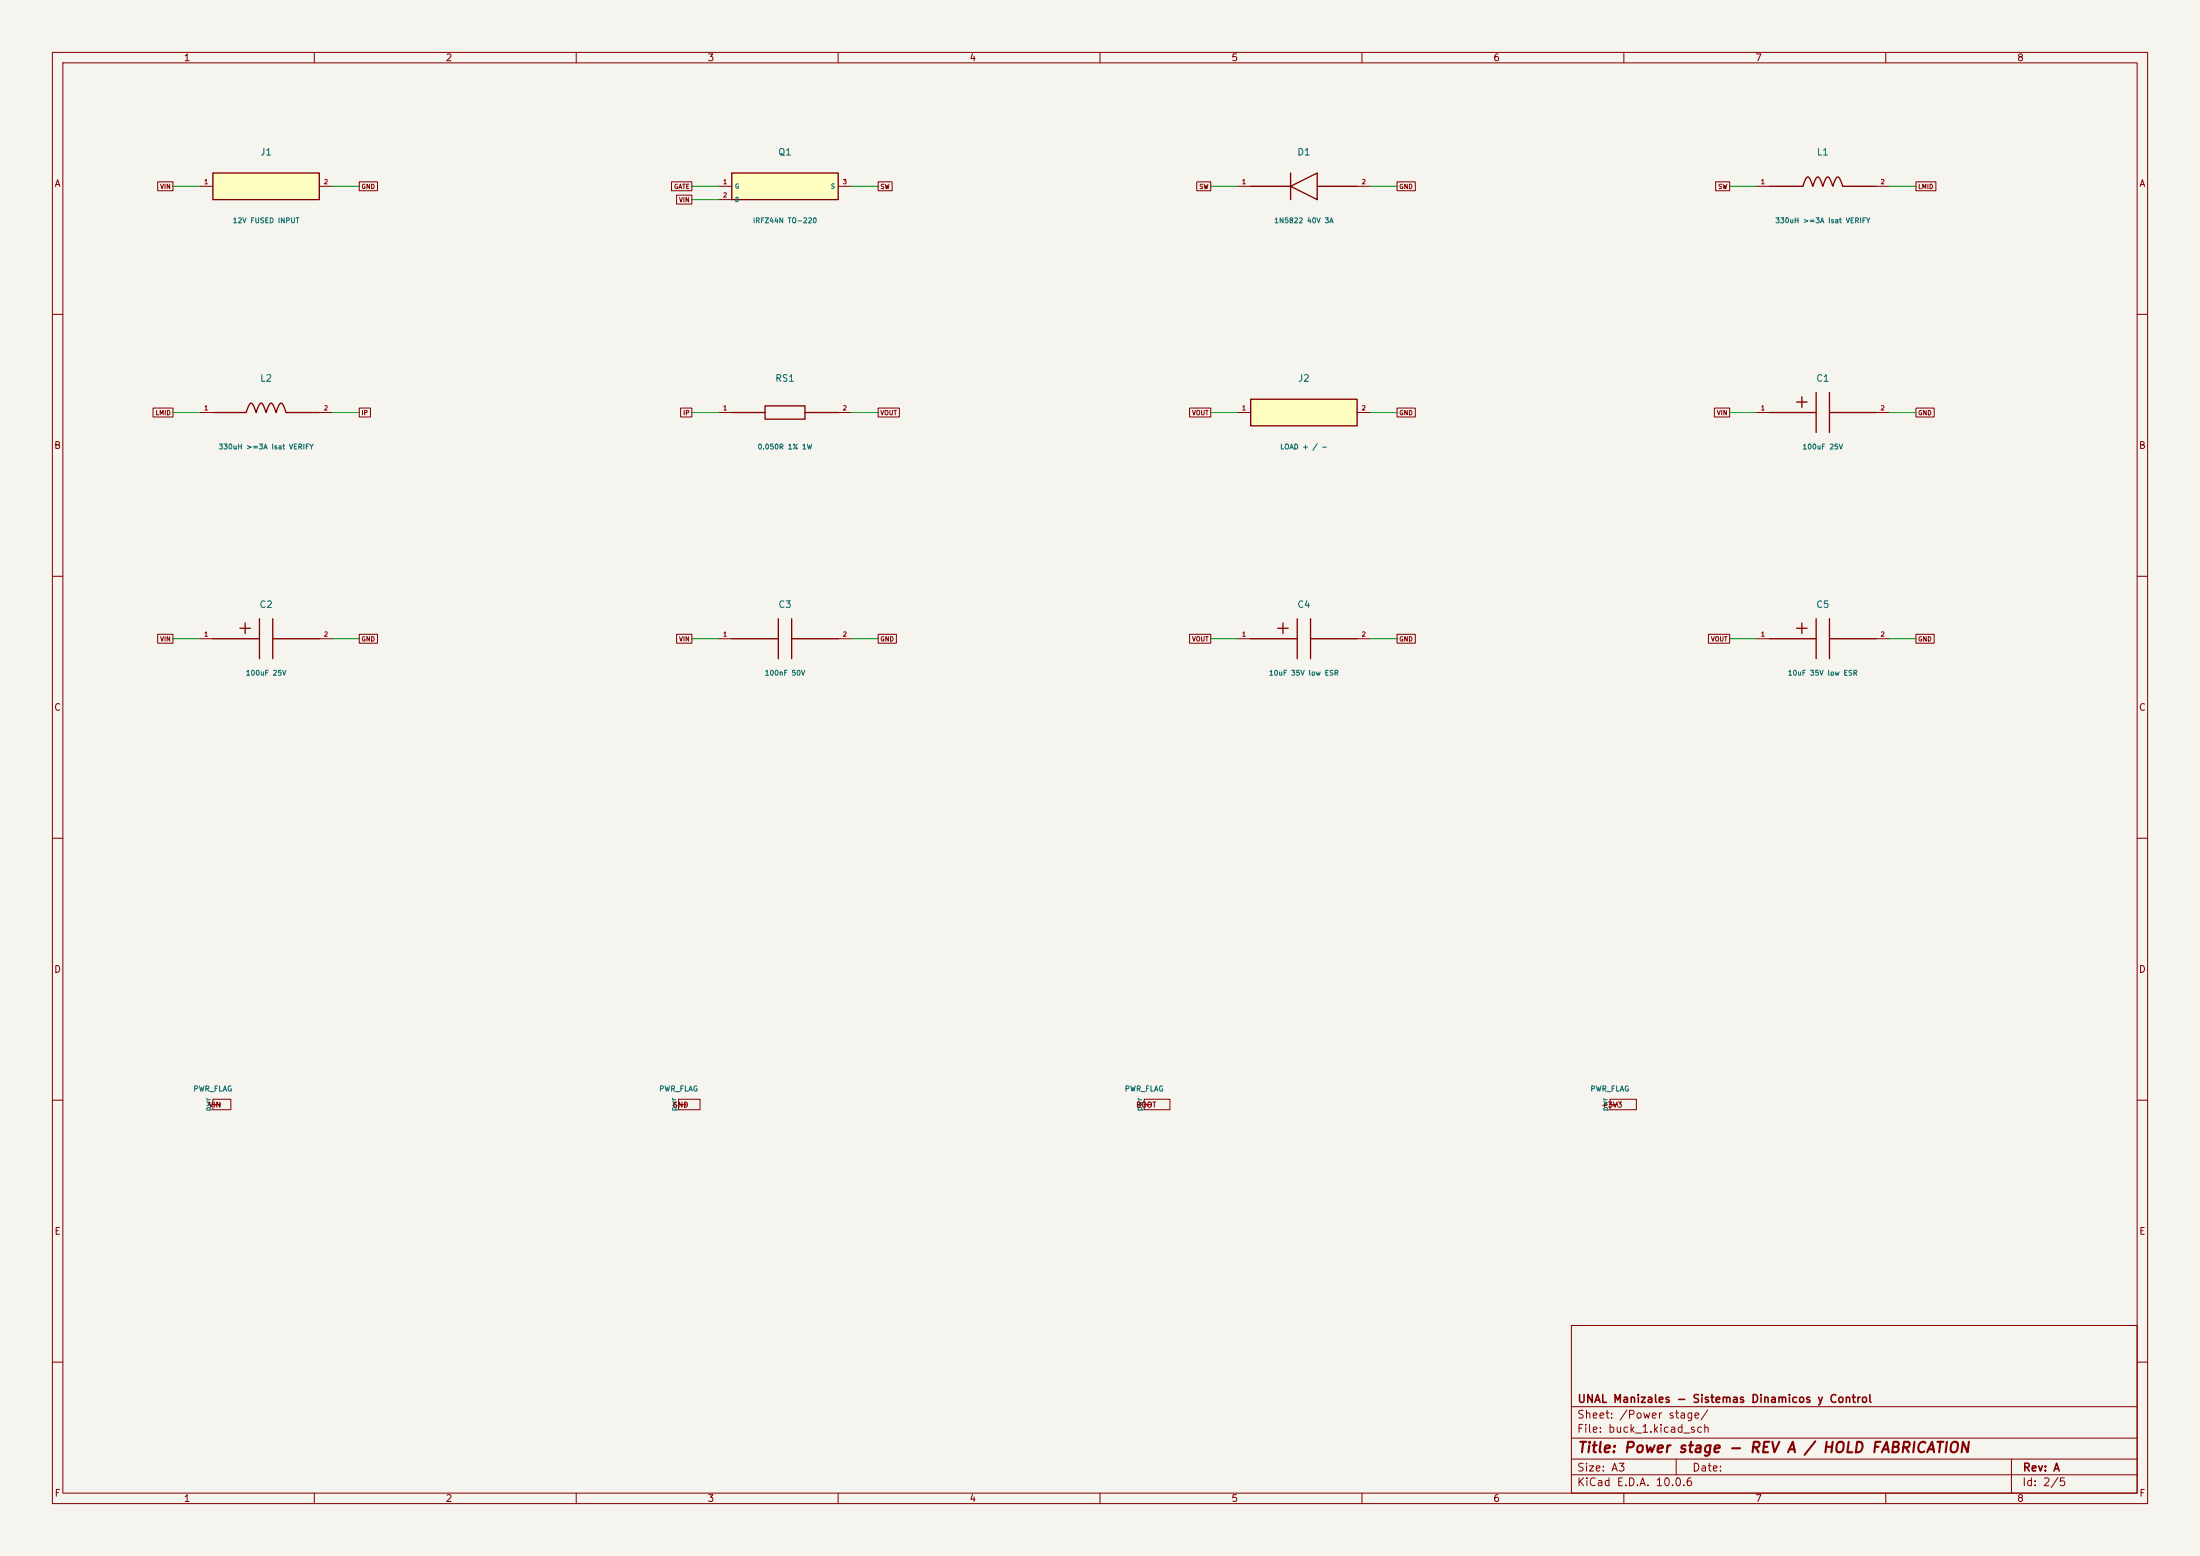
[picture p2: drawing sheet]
(kicad_sch (version 20250114) (generator "eeschema") (paper "A3") (title_block (title "Power stage - REV A / HOLD FABRICATION") (rev "A") (company "UNAL Manizales - Sistemas Dinamicos y Control")) (lib_symbols (symbol "Buck:J1" (pin_names (offset .5)) (in_bom yes) (on_board yes)
   (property "Reference" "J" (at 0 5.54 0) (effects (font (size 1 1))))
   (property "Value" "12V FUSED INPUT" (at 0 -5.54 0) (effects (font (size 1 1))))
   (symbol "J1_0_1" (rectangle (start -10.16 2.54) (end 10.16 -2.54) (stroke (width .254) (type default)) (fill (type background))))
   (symbol "J1_1_1" (pin passive line (at -12.7 0.0 0) (length 2.54) (name "~" (effects (font (size 0.85 0.85)))) (number "1" (effects (font (size 0.85 0.85)))))(pin passive line (at 12.7 0.0 180) (length 2.54) (name "~" (effects (font (size 0.85 0.85)))) (number "2" (effects (font (size 0.85 0.85)))))))(symbol "Buck:Q1" (pin_names (offset .5)) (in_bom yes) (on_board yes)
   (property "Reference" "Q" (at 0 5.54 0) (effects (font (size 1 1))))
   (property "Value" "IRFZ44N TO-220" (at 0 -5.54 0) (effects (font (size 1 1))))
   (symbol "Q1_0_1" (rectangle (start -10.16 2.54) (end 10.16 -2.54) (stroke (width .254) (type default)) (fill (type background))))
   (symbol "Q1_1_1" (pin passive line (at -12.7 0.0 0) (length 2.54) (name "G" (effects (font (size 0.85 0.85)))) (number "1" (effects (font (size 0.85 0.85)))))(pin passive line (at -12.7 -2.54 0) (length 2.54) (name "D" (effects (font (size 0.85 0.85)))) (number "2" (effects (font (size 0.85 0.85)))))(pin passive line (at 12.7 0.0 180) (length 2.54) (name "S" (effects (font (size 0.85 0.85)))) (number "3" (effects (font (size 0.85 0.85)))))))(symbol "Buck:D1" (pin_names (offset .5)) (in_bom yes) (on_board yes)
   (property "Reference" "D" (at 0 5.54 0) (effects (font (size 1 1))))
   (property "Value" "1N5822 40V 3A" (at 0 -5.54 0) (effects (font (size 1 1))))
   (symbol "D1_0_1" (polyline (pts (xy -10.16 0)(xy -2.54 0)) (stroke (width .254) (type default)) (fill (type none)))(polyline (pts (xy 2.54 0)(xy 10.16 0)) (stroke (width .254) (type default)) (fill (type none)))(polyline (pts (xy -2.54 -2.54)(xy -2.54 2.54)) (stroke (width .254) (type default)) (fill (type none)))(polyline (pts (xy 2.54 -2.54)(xy -2.54 0)(xy 2.54 2.54)(xy 2.54 -2.54)) (stroke (width .254) (type default)) (fill (type none))))
   (symbol "D1_1_1" (pin passive line (at -12.7 0.0 0) (length 2.54) (name "~" (effects (font (size 0.85 0.85)))) (number "1" (effects (font (size 0.85 0.85)))))(pin passive line (at 12.7 0.0 180) (length 2.54) (name "~" (effects (font (size 0.85 0.85)))) (number "2" (effects (font (size 0.85 0.85)))))))(symbol "Buck:L1" (pin_names (offset .5)) (in_bom yes) (on_board yes)
   (property "Reference" "L" (at 0 5.54 0) (effects (font (size 1 1))))
   (property "Value" "330uH >=3A Isat VERIFY" (at 0 -5.54 0) (effects (font (size 1 1))))
   (symbol "L1_0_1" (polyline (pts (xy -10.16 0)(xy -3.81 0)) (stroke (width .254) (type default)) (fill (type none)))(polyline (pts (xy 3.81 0)(xy 10.16 0)) (stroke (width .254) (type default)) (fill (type none)))(polyline (pts (xy -3.81 0.0)(xy -3.6195 0.5562305898749054)(xy -3.4290000000000003 1.0580134541264516)(xy -3.2385 1.4562305898749055)(xy -3.048 1.7119017293312764)(xy -2.8575 1.8)(xy -2.667 1.7119017293312766)(xy -2.4764999999999997 1.4562305898749055)(xy -2.286 1.0580134541264519)(xy -2.0955000000000004 0.5562305898749055)(xy -1.905 2.2043642384652358e-16)(xy -1.7144999999999997 0.5562305898749045)(xy -1.524 1.0580134541264514)(xy -1.3335 1.4562305898749053)(xy -1.1429999999999998 1.7119017293312764)(xy -0.9525000000000001 1.8)(xy -0.762 1.7119017293312766)(xy -0.5715000000000003 1.4562305898749057)(xy -0.3810000000000002 1.058013454126452)(xy -0.1905000000000001 0.5562305898749057)(xy 0.0 4.4087284769304716e-16)(xy 0.19050000000000056 0.5562305898749049)(xy 0.38100000000000067 1.0580134541264499)(xy 0.5714999999999999 1.456230589874905)(xy 0.762 1.7119017293312764)(xy 0.9525000000000001 1.8)(xy 1.1430000000000002 1.7119017293312766)(xy 1.3335000000000004 1.456230589874906)(xy 1.5240000000000005 1.058013454126452)(xy 1.7144999999999997 0.556230589874906)(xy 1.9049999999999998 6.613092715395707e-16)(xy 2.0955 0.5562305898749047)(xy 2.286 1.058013454126451)(xy 2.4765 1.456230589874905)(xy 2.6669999999999994 1.7119017293312762)(xy 2.8574999999999995 1.8)(xy 3.0479999999999996 1.7119017293312768)(xy 3.2384999999999997 1.456230589874906)(xy 3.429 1.0580134541264523)(xy 3.6195 0.5562305898749063)(xy 3.81 8.817456953860943e-16)) (stroke (width .254) (type default)) (fill (type none))))
   (symbol "L1_1_1" (pin passive line (at -12.7 0.0 0) (length 2.54) (name "~" (effects (font (size 0.85 0.85)))) (number "1" (effects (font (size 0.85 0.85)))))(pin passive line (at 12.7 0.0 180) (length 2.54) (name "~" (effects (font (size 0.85 0.85)))) (number "2" (effects (font (size 0.85 0.85)))))))(symbol "Buck:L2" (pin_names (offset .5)) (in_bom yes) (on_board yes)
   (property "Reference" "L" (at 0 5.54 0) (effects (font (size 1 1))))
   (property "Value" "330uH >=3A Isat VERIFY" (at 0 -5.54 0) (effects (font (size 1 1))))
   (symbol "L2_0_1" (polyline (pts (xy -10.16 0)(xy -3.81 0)) (stroke (width .254) (type default)) (fill (type none)))(polyline (pts (xy 3.81 0)(xy 10.16 0)) (stroke (width .254) (type default)) (fill (type none)))(polyline (pts (xy -3.81 0.0)(xy -3.6195 0.5562305898749054)(xy -3.4290000000000003 1.0580134541264516)(xy -3.2385 1.4562305898749055)(xy -3.048 1.7119017293312764)(xy -2.8575 1.8)(xy -2.667 1.7119017293312766)(xy -2.4764999999999997 1.4562305898749055)(xy -2.286 1.0580134541264519)(xy -2.0955000000000004 0.5562305898749055)(xy -1.905 2.2043642384652358e-16)(xy -1.7144999999999997 0.5562305898749045)(xy -1.524 1.0580134541264514)(xy -1.3335 1.4562305898749053)(xy -1.1429999999999998 1.7119017293312764)(xy -0.9525000000000001 1.8)(xy -0.762 1.7119017293312766)(xy -0.5715000000000003 1.4562305898749057)(xy -0.3810000000000002 1.058013454126452)(xy -0.1905000000000001 0.5562305898749057)(xy 0.0 4.4087284769304716e-16)(xy 0.19050000000000056 0.5562305898749049)(xy 0.38100000000000067 1.0580134541264499)(xy 0.5714999999999999 1.456230589874905)(xy 0.762 1.7119017293312764)(xy 0.9525000000000001 1.8)(xy 1.1430000000000002 1.7119017293312766)(xy 1.3335000000000004 1.456230589874906)(xy 1.5240000000000005 1.058013454126452)(xy 1.7144999999999997 0.556230589874906)(xy 1.9049999999999998 6.613092715395707e-16)(xy 2.0955 0.5562305898749047)(xy 2.286 1.058013454126451)(xy 2.4765 1.456230589874905)(xy 2.6669999999999994 1.7119017293312762)(xy 2.8574999999999995 1.8)(xy 3.0479999999999996 1.7119017293312768)(xy 3.2384999999999997 1.456230589874906)(xy 3.429 1.0580134541264523)(xy 3.6195 0.5562305898749063)(xy 3.81 8.817456953860943e-16)) (stroke (width .254) (type default)) (fill (type none))))
   (symbol "L2_1_1" (pin passive line (at -12.7 0.0 0) (length 2.54) (name "~" (effects (font (size 0.85 0.85)))) (number "1" (effects (font (size 0.85 0.85)))))(pin passive line (at 12.7 0.0 180) (length 2.54) (name "~" (effects (font (size 0.85 0.85)))) (number "2" (effects (font (size 0.85 0.85)))))))(symbol "Buck:RS1" (pin_names (offset .5)) (in_bom yes) (on_board yes)
   (property "Reference" "R" (at 0 5.54 0) (effects (font (size 1 1))))
   (property "Value" "0.050R 1% 1W" (at 0 -5.54 0) (effects (font (size 1 1))))
   (symbol "RS1_0_1" (polyline (pts (xy -10.16 0)(xy -3.81 0)) (stroke (width .254) (type default)) (fill (type none)))(polyline (pts (xy 3.81 0)(xy 10.16 0)) (stroke (width .254) (type default)) (fill (type none)))(rectangle (start -3.81 1.27) (end 3.81 -1.27) (stroke (width .254) (type default)) (fill (type none))))
   (symbol "RS1_1_1" (pin passive line (at -12.7 0.0 0) (length 2.54) (name "~" (effects (font (size 0.85 0.85)))) (number "1" (effects (font (size 0.85 0.85)))))(pin passive line (at 12.7 0.0 180) (length 2.54) (name "~" (effects (font (size 0.85 0.85)))) (number "2" (effects (font (size 0.85 0.85)))))))(symbol "Buck:J2" (pin_names (offset .5)) (in_bom yes) (on_board yes)
   (property "Reference" "J" (at 0 5.54 0) (effects (font (size 1 1))))
   (property "Value" "LOAD + / -" (at 0 -5.54 0) (effects (font (size 1 1))))
   (symbol "J2_0_1" (rectangle (start -10.16 2.54) (end 10.16 -2.54) (stroke (width .254) (type default)) (fill (type background))))
   (symbol "J2_1_1" (pin passive line (at -12.7 0.0 0) (length 2.54) (name "~" (effects (font (size 0.85 0.85)))) (number "1" (effects (font (size 0.85 0.85)))))(pin passive line (at 12.7 0.0 180) (length 2.54) (name "~" (effects (font (size 0.85 0.85)))) (number "2" (effects (font (size 0.85 0.85)))))))(symbol "Buck:C1" (pin_names (offset .5)) (in_bom yes) (on_board yes)
   (property "Reference" "C" (at 0 5.54 0) (effects (font (size 1 1))))
   (property "Value" "100uF 25V" (at 0 -5.54 0) (effects (font (size 1 1))))
   (symbol "C1_0_1" (polyline (pts (xy -10.16 0)(xy -1.27 0)) (stroke (width .254) (type default)) (fill (type none)))(polyline (pts (xy 1.27 0)(xy 10.16 0)) (stroke (width .254) (type default)) (fill (type none)))(polyline (pts (xy -1.27 -3.81)(xy -1.27 3.81)) (stroke (width .254) (type default)) (fill (type none)))(polyline (pts (xy 1.27 -3.81)(xy 1.27 3.81)) (stroke (width .254) (type default)) (fill (type none)))(polyline (pts (xy -5 2)(xy -3 2)) (stroke (width .254) (type default)) (fill (type none)))(polyline (pts (xy -4 1)(xy -4 3)) (stroke (width .254) (type default)) (fill (type none))))
   (symbol "C1_1_1" (pin passive line (at -12.7 0.0 0) (length 2.54) (name "~" (effects (font (size 0.85 0.85)))) (number "1" (effects (font (size 0.85 0.85)))))(pin passive line (at 12.7 0.0 180) (length 2.54) (name "~" (effects (font (size 0.85 0.85)))) (number "2" (effects (font (size 0.85 0.85)))))))(symbol "Buck:C2" (pin_names (offset .5)) (in_bom yes) (on_board yes)
   (property "Reference" "C" (at 0 5.54 0) (effects (font (size 1 1))))
   (property "Value" "100uF 25V" (at 0 -5.54 0) (effects (font (size 1 1))))
   (symbol "C2_0_1" (polyline (pts (xy -10.16 0)(xy -1.27 0)) (stroke (width .254) (type default)) (fill (type none)))(polyline (pts (xy 1.27 0)(xy 10.16 0)) (stroke (width .254) (type default)) (fill (type none)))(polyline (pts (xy -1.27 -3.81)(xy -1.27 3.81)) (stroke (width .254) (type default)) (fill (type none)))(polyline (pts (xy 1.27 -3.81)(xy 1.27 3.81)) (stroke (width .254) (type default)) (fill (type none)))(polyline (pts (xy -5 2)(xy -3 2)) (stroke (width .254) (type default)) (fill (type none)))(polyline (pts (xy -4 1)(xy -4 3)) (stroke (width .254) (type default)) (fill (type none))))
   (symbol "C2_1_1" (pin passive line (at -12.7 0.0 0) (length 2.54) (name "~" (effects (font (size 0.85 0.85)))) (number "1" (effects (font (size 0.85 0.85)))))(pin passive line (at 12.7 0.0 180) (length 2.54) (name "~" (effects (font (size 0.85 0.85)))) (number "2" (effects (font (size 0.85 0.85)))))))(symbol "Buck:C3" (pin_names (offset .5)) (in_bom yes) (on_board yes)
   (property "Reference" "C" (at 0 5.54 0) (effects (font (size 1 1))))
   (property "Value" "100nF 50V" (at 0 -5.54 0) (effects (font (size 1 1))))
   (symbol "C3_0_1" (polyline (pts (xy -10.16 0)(xy -1.27 0)) (stroke (width .254) (type default)) (fill (type none)))(polyline (pts (xy 1.27 0)(xy 10.16 0)) (stroke (width .254) (type default)) (fill (type none)))(polyline (pts (xy -1.27 -3.81)(xy -1.27 3.81)) (stroke (width .254) (type default)) (fill (type none)))(polyline (pts (xy 1.27 -3.81)(xy 1.27 3.81)) (stroke (width .254) (type default)) (fill (type none))))
   (symbol "C3_1_1" (pin passive line (at -12.7 0.0 0) (length 2.54) (name "~" (effects (font (size 0.85 0.85)))) (number "1" (effects (font (size 0.85 0.85)))))(pin passive line (at 12.7 0.0 180) (length 2.54) (name "~" (effects (font (size 0.85 0.85)))) (number "2" (effects (font (size 0.85 0.85)))))))(symbol "Buck:C4" (pin_names (offset .5)) (in_bom yes) (on_board yes)
   (property "Reference" "C" (at 0 5.54 0) (effects (font (size 1 1))))
   (property "Value" "10uF 35V low ESR" (at 0 -5.54 0) (effects (font (size 1 1))))
   (symbol "C4_0_1" (polyline (pts (xy -10.16 0)(xy -1.27 0)) (stroke (width .254) (type default)) (fill (type none)))(polyline (pts (xy 1.27 0)(xy 10.16 0)) (stroke (width .254) (type default)) (fill (type none)))(polyline (pts (xy -1.27 -3.81)(xy -1.27 3.81)) (stroke (width .254) (type default)) (fill (type none)))(polyline (pts (xy 1.27 -3.81)(xy 1.27 3.81)) (stroke (width .254) (type default)) (fill (type none)))(polyline (pts (xy -5 2)(xy -3 2)) (stroke (width .254) (type default)) (fill (type none)))(polyline (pts (xy -4 1)(xy -4 3)) (stroke (width .254) (type default)) (fill (type none))))
   (symbol "C4_1_1" (pin passive line (at -12.7 0.0 0) (length 2.54) (name "~" (effects (font (size 0.85 0.85)))) (number "1" (effects (font (size 0.85 0.85)))))(pin passive line (at 12.7 0.0 180) (length 2.54) (name "~" (effects (font (size 0.85 0.85)))) (number "2" (effects (font (size 0.85 0.85)))))))(symbol "Buck:C5" (pin_names (offset .5)) (in_bom yes) (on_board yes)
   (property "Reference" "C" (at 0 5.54 0) (effects (font (size 1 1))))
   (property "Value" "10uF 35V low ESR" (at 0 -5.54 0) (effects (font (size 1 1))))
   (symbol "C5_0_1" (polyline (pts (xy -10.16 0)(xy -1.27 0)) (stroke (width .254) (type default)) (fill (type none)))(polyline (pts (xy 1.27 0)(xy 10.16 0)) (stroke (width .254) (type default)) (fill (type none)))(polyline (pts (xy -1.27 -3.81)(xy -1.27 3.81)) (stroke (width .254) (type default)) (fill (type none)))(polyline (pts (xy 1.27 -3.81)(xy 1.27 3.81)) (stroke (width .254) (type default)) (fill (type none)))(polyline (pts (xy -5 2)(xy -3 2)) (stroke (width .254) (type default)) (fill (type none)))(polyline (pts (xy -4 1)(xy -4 3)) (stroke (width .254) (type default)) (fill (type none))))
   (symbol "C5_1_1" (pin passive line (at -12.7 0.0 0) (length 2.54) (name "~" (effects (font (size 0.85 0.85)))) (number "1" (effects (font (size 0.85 0.85)))))(pin passive line (at 12.7 0.0 180) (length 2.54) (name "~" (effects (font (size 0.85 0.85)))) (number "2" (effects (font (size 0.85 0.85)))))))(symbol "Buck:PWR_FLAG" (power) (pin_names (offset 0)) (in_bom no) (on_board no) (property "Reference" "#FLG" (at 0 0 0) (effects (font (size 1 1)) (hide yes))) (property "Value" "PWR_FLAG" (at 0 3 0) (effects (font (size 1 1)))) (symbol "PWR_FLAG_1_1" (pin power_out line (at 0 0 90) (length 0) (name "pwr" (effects (font (size 1 1)))) (number "1" (effects (font (size 1 1)))))))) (symbol (lib_id "Buck:J1") (at 50.8 35.56 0) (unit 1) (in_bom yes) (on_board yes) (dnp no)
    (property "Reference" "J1" (at 50.8 29.020000000000003 0) (effects (font (size 1.27 1.27))))
    (property "Value" "12V FUSED INPUT" (at 50.8 42.1 0) (effects (font (size 0.95 0.95))))
    (property "Footprint" "TerminalBlock_Phoenix:TerminalBlock_Phoenix_MKDS-1,5-2_1x02_P5.00mm_Horizontal" (at 50.8 35.56 0) (effects (font (size 1 1)) (hide yes))))(wire (pts (xy 38.099999999999994 35.56) (xy 33.019999999999996 35.56)) (stroke (width 0) (type default)))(global_label "VIN" (shape passive) (at 33.019999999999996 35.56 180) (effects (font (size .85 .85)) (justify right)))(wire (pts (xy 63.5 35.56) (xy 68.58 35.56)) (stroke (width 0) (type default)))(global_label "GND" (shape passive) (at 68.58 35.56 0) (effects (font (size .85 .85)) (justify left)))(symbol (lib_id "Buck:Q1") (at 149.86 35.56 0) (unit 1) (in_bom yes) (on_board yes) (dnp no)
    (property "Reference" "Q1" (at 149.86 29.020000000000003 0) (effects (font (size 1.27 1.27))))
    (property "Value" "IRFZ44N TO-220" (at 149.86 42.1 0) (effects (font (size 0.95 0.95))))
    (property "Footprint" "Package_TO_SOT_THT:TO-220-3_Vertical" (at 149.86 35.56 0) (effects (font (size 1 1)) (hide yes))))(wire (pts (xy 137.16000000000003 35.56) (xy 132.08 35.56)) (stroke (width 0) (type default)))(global_label "GATE" (shape passive) (at 132.08 35.56 180) (effects (font (size .85 .85)) (justify right)))(wire (pts (xy 137.16000000000003 38.1) (xy 132.08 38.1)) (stroke (width 0) (type default)))(global_label "VIN" (shape passive) (at 132.08 38.1 180) (effects (font (size .85 .85)) (justify right)))(wire (pts (xy 162.56 35.56) (xy 167.64000000000001 35.56)) (stroke (width 0) (type default)))(global_label "SW" (shape passive) (at 167.64000000000001 35.56 0) (effects (font (size .85 .85)) (justify left)))(symbol (lib_id "Buck:D1") (at 248.92000000000002 35.56 0) (unit 1) (in_bom yes) (on_board yes) (dnp no)
    (property "Reference" "D1" (at 248.92000000000002 29.020000000000003 0) (effects (font (size 1.27 1.27))))
    (property "Value" "1N5822 40V 3A" (at 248.92000000000002 42.1 0) (effects (font (size 0.95 0.95))))
    (property "Footprint" "Diode_THT:D_DO-201AD_P15.24mm_Horizontal" (at 248.92000000000002 35.56 0) (effects (font (size 1 1)) (hide yes))))(wire (pts (xy 236.22000000000003 35.56) (xy 231.14000000000001 35.56)) (stroke (width 0) (type default)))(global_label "SW" (shape passive) (at 231.14000000000001 35.56 180) (effects (font (size .85 .85)) (justify right)))(wire (pts (xy 261.62 35.56) (xy 266.7 35.56)) (stroke (width 0) (type default)))(global_label "GND" (shape passive) (at 266.7 35.56 0) (effects (font (size .85 .85)) (justify left)))(symbol (lib_id "Buck:L1") (at 347.98 35.56 0) (unit 1) (in_bom yes) (on_board yes) (dnp no)
    (property "Reference" "L1" (at 347.98 29.020000000000003 0) (effects (font (size 1.27 1.27))))
    (property "Value" "330uH >=3A Isat VERIFY" (at 347.98 42.1 0) (effects (font (size 0.95 0.95))))
    (property "Footprint" "Buck:Inductor_25mm_P10mm_VERIFY" (at 347.98 35.56 0) (effects (font (size 1 1)) (hide yes))))(wire (pts (xy 335.28000000000003 35.56) (xy 330.20000000000005 35.56)) (stroke (width 0) (type default)))(global_label "SW" (shape passive) (at 330.20000000000005 35.56 180) (effects (font (size .85 .85)) (justify right)))(wire (pts (xy 360.68 35.56) (xy 365.76 35.56)) (stroke (width 0) (type default)))(global_label "LMID" (shape passive) (at 365.76 35.56 0) (effects (font (size .85 .85)) (justify left)))(symbol (lib_id "Buck:L2") (at 50.8 78.74000000000001 0) (unit 1) (in_bom yes) (on_board yes) (dnp no)
    (property "Reference" "L2" (at 50.8 72.2 0) (effects (font (size 1.27 1.27))))
    (property "Value" "330uH >=3A Isat VERIFY" (at 50.8 85.28000000000002 0) (effects (font (size 0.95 0.95))))
    (property "Footprint" "Buck:Inductor_25mm_P10mm_VERIFY" (at 50.8 78.74000000000001 0) (effects (font (size 1 1)) (hide yes))))(wire (pts (xy 38.099999999999994 78.74000000000001) (xy 33.019999999999996 78.74000000000001)) (stroke (width 0) (type default)))(global_label "LMID" (shape passive) (at 33.019999999999996 78.74000000000001 180) (effects (font (size .85 .85)) (justify right)))(wire (pts (xy 63.5 78.74000000000001) (xy 68.58 78.74000000000001)) (stroke (width 0) (type default)))(global_label "IP" (shape passive) (at 68.58 78.74000000000001 0) (effects (font (size .85 .85)) (justify left)))(symbol (lib_id "Buck:RS1") (at 149.86 78.74000000000001 0) (unit 1) (in_bom yes) (on_board yes) (dnp no)
    (property "Reference" "RS1" (at 149.86 72.2 0) (effects (font (size 1.27 1.27))))
    (property "Value" "0.050R 1% 1W" (at 149.86 85.28000000000002 0) (effects (font (size 0.95 0.95))))
    (property "Footprint" "Resistor_SMD:R_2512_6332Metric" (at 149.86 78.74000000000001 0) (effects (font (size 1 1)) (hide yes))))(wire (pts (xy 137.16000000000003 78.74000000000001) (xy 132.08 78.74000000000001)) (stroke (width 0) (type default)))(global_label "IP" (shape passive) (at 132.08 78.74000000000001 180) (effects (font (size .85 .85)) (justify right)))(wire (pts (xy 162.56 78.74000000000001) (xy 167.64000000000001 78.74000000000001)) (stroke (width 0) (type default)))(global_label "VOUT" (shape passive) (at 167.64000000000001 78.74000000000001 0) (effects (font (size .85 .85)) (justify left)))(symbol (lib_id "Buck:J2") (at 248.92000000000002 78.74000000000001 0) (unit 1) (in_bom yes) (on_board yes) (dnp no)
    (property "Reference" "J2" (at 248.92000000000002 72.2 0) (effects (font (size 1.27 1.27))))
    (property "Value" "LOAD + / -" (at 248.92000000000002 85.28000000000002 0) (effects (font (size 0.95 0.95))))
    (property "Footprint" "TerminalBlock_Phoenix:TerminalBlock_Phoenix_MKDS-1,5-2_1x02_P5.00mm_Horizontal" (at 248.92000000000002 78.74000000000001 0) (effects (font (size 1 1)) (hide yes))))(wire (pts (xy 236.22000000000003 78.74000000000001) (xy 231.14000000000001 78.74000000000001)) (stroke (width 0) (type default)))(global_label "VOUT" (shape passive) (at 231.14000000000001 78.74000000000001 180) (effects (font (size .85 .85)) (justify right)))(wire (pts (xy 261.62 78.74000000000001) (xy 266.7 78.74000000000001)) (stroke (width 0) (type default)))(global_label "GND" (shape passive) (at 266.7 78.74000000000001 0) (effects (font (size .85 .85)) (justify left)))(symbol (lib_id "Buck:C1") (at 347.98 78.74000000000001 0) (unit 1) (in_bom yes) (on_board yes) (dnp no)
    (property "Reference" "C1" (at 347.98 72.2 0) (effects (font (size 1.27 1.27))))
    (property "Value" "100uF 25V" (at 347.98 85.28000000000002 0) (effects (font (size 0.95 0.95))))
    (property "Footprint" "Capacitor_THT:CP_Radial_D8.0mm_P3.50mm" (at 347.98 78.74000000000001 0) (effects (font (size 1 1)) (hide yes))))(wire (pts (xy 335.28000000000003 78.74000000000001) (xy 330.20000000000005 78.74000000000001)) (stroke (width 0) (type default)))(global_label "VIN" (shape passive) (at 330.20000000000005 78.74000000000001 180) (effects (font (size .85 .85)) (justify right)))(wire (pts (xy 360.68 78.74000000000001) (xy 365.76 78.74000000000001)) (stroke (width 0) (type default)))(global_label "GND" (shape passive) (at 365.76 78.74000000000001 0) (effects (font (size .85 .85)) (justify left)))(symbol (lib_id "Buck:C2") (at 50.8 121.92 0) (unit 1) (in_bom yes) (on_board yes) (dnp no)
    (property "Reference" "C2" (at 50.8 115.38 0) (effects (font (size 1.27 1.27))))
    (property "Value" "100uF 25V" (at 50.8 128.46 0) (effects (font (size 0.95 0.95))))
    (property "Footprint" "Capacitor_THT:CP_Radial_D8.0mm_P3.50mm" (at 50.8 121.92 0) (effects (font (size 1 1)) (hide yes))))(wire (pts (xy 38.099999999999994 121.92) (xy 33.019999999999996 121.92)) (stroke (width 0) (type default)))(global_label "VIN" (shape passive) (at 33.019999999999996 121.92 180) (effects (font (size .85 .85)) (justify right)))(wire (pts (xy 63.5 121.92) (xy 68.58 121.92)) (stroke (width 0) (type default)))(global_label "GND" (shape passive) (at 68.58 121.92 0) (effects (font (size .85 .85)) (justify left)))(symbol (lib_id "Buck:C3") (at 149.86 121.92 0) (unit 1) (in_bom yes) (on_board yes) (dnp no)
    (property "Reference" "C3" (at 149.86 115.38 0) (effects (font (size 1.27 1.27))))
    (property "Value" "100nF 50V" (at 149.86 128.46 0) (effects (font (size 0.95 0.95))))
    (property "Footprint" "Capacitor_THT:C_Disc_D5.0mm_W2.5mm_P5.00mm" (at 149.86 121.92 0) (effects (font (size 1 1)) (hide yes))))(wire (pts (xy 137.16000000000003 121.92) (xy 132.08 121.92)) (stroke (width 0) (type default)))(global_label "VIN" (shape passive) (at 132.08 121.92 180) (effects (font (size .85 .85)) (justify right)))(wire (pts (xy 162.56 121.92) (xy 167.64000000000001 121.92)) (stroke (width 0) (type default)))(global_label "GND" (shape passive) (at 167.64000000000001 121.92 0) (effects (font (size .85 .85)) (justify left)))(symbol (lib_id "Buck:C4") (at 248.92000000000002 121.92 0) (unit 1) (in_bom yes) (on_board yes) (dnp no)
    (property "Reference" "C4" (at 248.92000000000002 115.38 0) (effects (font (size 1.27 1.27))))
    (property "Value" "10uF 35V low ESR" (at 248.92000000000002 128.46 0) (effects (font (size 0.95 0.95))))
    (property "Footprint" "Capacitor_THT:CP_Radial_D6.3mm_P2.50mm" (at 248.92000000000002 121.92 0) (effects (font (size 1 1)) (hide yes))))(wire (pts (xy 236.22000000000003 121.92) (xy 231.14000000000001 121.92)) (stroke (width 0) (type default)))(global_label "VOUT" (shape passive) (at 231.14000000000001 121.92 180) (effects (font (size .85 .85)) (justify right)))(wire (pts (xy 261.62 121.92) (xy 266.7 121.92)) (stroke (width 0) (type default)))(global_label "GND" (shape passive) (at 266.7 121.92 0) (effects (font (size .85 .85)) (justify left)))(symbol (lib_id "Buck:C5") (at 347.98 121.92 0) (unit 1) (in_bom yes) (on_board yes) (dnp no)
    (property "Reference" "C5" (at 347.98 115.38 0) (effects (font (size 1.27 1.27))))
    (property "Value" "10uF 35V low ESR" (at 347.98 128.46 0) (effects (font (size 0.95 0.95))))
    (property "Footprint" "Capacitor_THT:CP_Radial_D6.3mm_P2.50mm" (at 347.98 121.92 0) (effects (font (size 1 1)) (hide yes))))(wire (pts (xy 335.28000000000003 121.92) (xy 330.20000000000005 121.92)) (stroke (width 0) (type default)))(global_label "VOUT" (shape passive) (at 330.20000000000005 121.92 180) (effects (font (size .85 .85)) (justify right)))(wire (pts (xy 360.68 121.92) (xy 365.76 121.92)) (stroke (width 0) (type default)))(global_label "GND" (shape passive) (at 365.76 121.92 0) (effects (font (size .85 .85)) (justify left)))(symbol (lib_id "Buck:PWR_FLAG") (at 40.64 210.82 0) (unit 1) (in_bom no) (on_board no) (dnp no) (property "Reference" "#FLG01" (at 40.64 210.82 0) (effects (font (size 1 1)) (hide yes))) (property "Value" "PWR_FLAG" (at 40.64 207.82 0) (effects (font (size 1 1)))))(global_label "VIN" (shape passive) (at 40.64 210.82 0) (effects (font (size 1 1))))(symbol (lib_id "Buck:PWR_FLAG") (at 129.54000000000002 210.82 0) (unit 1) (in_bom no) (on_board no) (dnp no) (property "Reference" "#FLG02" (at 129.54000000000002 210.82 0) (effects (font (size 1 1)) (hide yes))) (property "Value" "PWR_FLAG" (at 129.54000000000002 207.82 0) (effects (font (size 1 1)))))(global_label "GND" (shape passive) (at 129.54000000000002 210.82 0) (effects (font (size 1 1))))(symbol (lib_id "Buck:PWR_FLAG") (at 218.44 210.82 0) (unit 1) (in_bom no) (on_board no) (dnp no) (property "Reference" "#FLG03" (at 218.44 210.82 0) (effects (font (size 1 1)) (hide yes))) (property "Value" "PWR_FLAG" (at 218.44 207.82 0) (effects (font (size 1 1)))))(global_label "BOOT" (shape passive) (at 218.44 210.82 0) (effects (font (size 1 1))))(symbol (lib_id "Buck:PWR_FLAG") (at 307.34000000000003 210.82 0) (unit 1) (in_bom no) (on_board no) (dnp no) (property "Reference" "#FLG04" (at 307.34000000000003 210.82 0) (effects (font (size 1 1)) (hide yes))) (property "Value" "PWR_FLAG" (at 307.34000000000003 207.82 0) (effects (font (size 1 1)))))(global_label "+3V3" (shape passive) (at 307.34000000000003 210.82 0) (effects (font (size 1 1)))))
